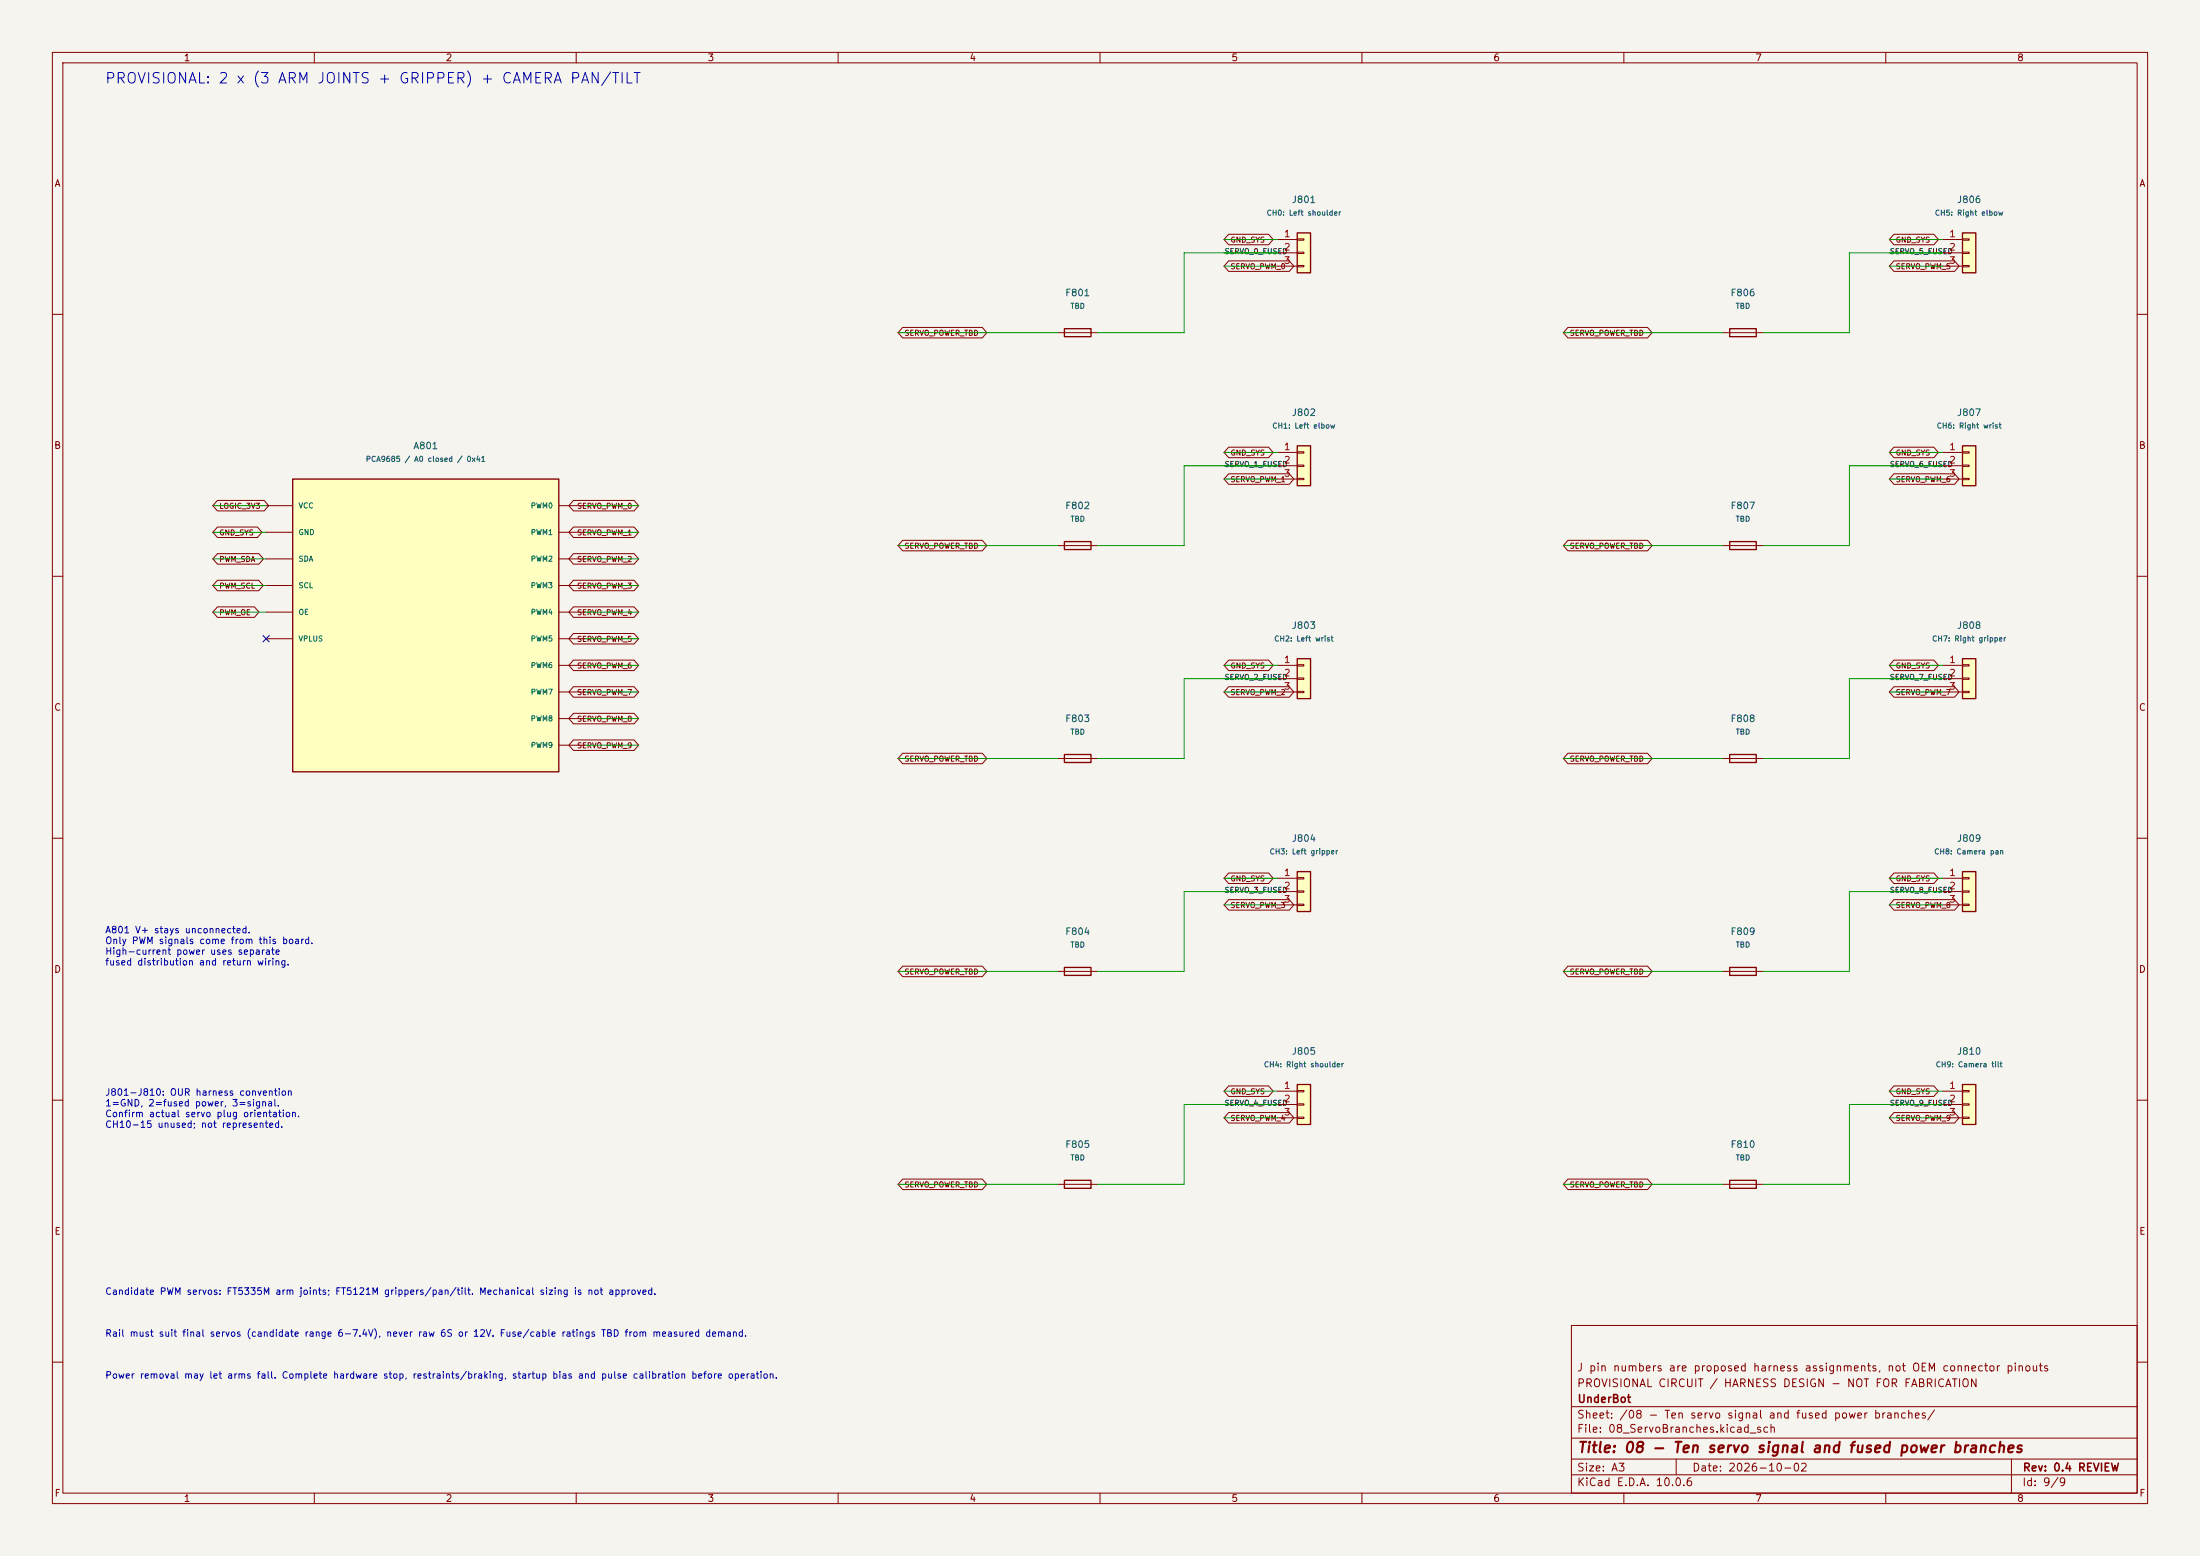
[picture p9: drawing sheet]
(kicad_sch (version 20250114) (generator "eeschema") (paper "A3")
    (title_block (title "08 - Ten servo signal and fused power branches") (date "2026-10-02") (rev "0.4 REVIEW") (company "UnderBot")
    (comment 1 "PROVISIONAL CIRCUIT / HARNESS DESIGN - NOT FOR FABRICATION")
    (comment 2 "J pin numbers are proposed harness assignments, not OEM connector pinouts"))
    (lib_symbols (symbol "UnderBot_Modules:Adafruit_PCA9685_used_ports" (pin_numbers hide) (pin_names (offset 1.016)) (in_bom yes) (on_board yes)
   (property "Reference" "A" (at 0 33.02 0) (effects (font (size 1.27 1.27))))
   (property "Value" "Adafruit_PCA9685_used_ports" (at 0 30.48 0) (effects (font (size 1 1))))
   (symbol "Adafruit_PCA9685_used_ports_0_1" (rectangle (start -25.4 27.94) (end 25.4 -27.94) (stroke (width 0.254) (type default)) (fill (type background))))
   (symbol "Adafruit_PCA9685_used_ports_1_1" (pin passive line (at -30.48 22.86 0) (length 5.08) (name "VCC" (effects (font (size 1 1)))) (number "VCC" (effects (font (size 1 1)))))(pin passive line (at -30.48 17.78 0) (length 5.08) (name "GND" (effects (font (size 1 1)))) (number "GND" (effects (font (size 1 1)))))(pin passive line (at -30.48 12.7 0) (length 5.08) (name "SDA" (effects (font (size 1 1)))) (number "SDA" (effects (font (size 1 1)))))(pin passive line (at -30.48 7.619999999999999 0) (length 5.08) (name "SCL" (effects (font (size 1 1)))) (number "SCL" (effects (font (size 1 1)))))(pin passive line (at -30.48 2.539999999999999 0) (length 5.08) (name "OE" (effects (font (size 1 1)))) (number "OE" (effects (font (size 1 1)))))(pin passive line (at -30.48 -2.539999999999999 0) (length 5.08) (name "VPLUS" (effects (font (size 1 1)))) (number "VPLUS" (effects (font (size 1 1)))))(pin passive line (at 30.48 22.86 180) (length 5.08) (name "PWM0" (effects (font (size 1 1)))) (number "PWM0" (effects (font (size 1 1)))))(pin passive line (at 30.48 17.78 180) (length 5.08) (name "PWM1" (effects (font (size 1 1)))) (number "PWM1" (effects (font (size 1 1)))))(pin passive line (at 30.48 12.7 180) (length 5.08) (name "PWM2" (effects (font (size 1 1)))) (number "PWM2" (effects (font (size 1 1)))))(pin passive line (at 30.48 7.619999999999999 180) (length 5.08) (name "PWM3" (effects (font (size 1 1)))) (number "PWM3" (effects (font (size 1 1)))))(pin passive line (at 30.48 2.539999999999999 180) (length 5.08) (name "PWM4" (effects (font (size 1 1)))) (number "PWM4" (effects (font (size 1 1)))))(pin passive line (at 30.48 -2.539999999999999 180) (length 5.08) (name "PWM5" (effects (font (size 1 1)))) (number "PWM5" (effects (font (size 1 1)))))(pin passive line (at 30.48 -7.620000000000001 180) (length 5.08) (name "PWM6" (effects (font (size 1 1)))) (number "PWM6" (effects (font (size 1 1)))))(pin passive line (at 30.48 -12.700000000000003 180) (length 5.08) (name "PWM7" (effects (font (size 1 1)))) (number "PWM7" (effects (font (size 1 1)))))(pin passive line (at 30.48 -17.78 180) (length 5.08) (name "PWM8" (effects (font (size 1 1)))) (number "PWM8" (effects (font (size 1 1)))))(pin passive line (at 30.48 -22.86 180) (length 5.08) (name "PWM9" (effects (font (size 1 1)))) (number "PWM9" (effects (font (size 1 1)))))))(symbol "Connector_Generic:Conn_01x03"
  (pin_names
   (offset 1.016) (hide yes))
  (exclude_from_sim no)
  (in_bom yes)
  (on_board yes)
  (in_pos_files yes)
  (duplicate_pin_numbers_are_jumpers no)
  (property "Reference" "J" (at 0 5.08 0) (show_name no) (do_not_autoplace no) (effects (font (size 1.27 1.27))))
  (property "Value" "Conn_01x03" (at 0 -5.08 0) (show_name no) (do_not_autoplace no) (effects (font (size 1.27 1.27))))
  (property "Footprint" "" (at 0 0 0) (show_name no) (do_not_autoplace no) (hide yes) (effects (font (size 1.27 1.27))))
  (property "Datasheet" "" (at 0 0 0) (show_name no) (do_not_autoplace no) (hide yes) (effects (font (size 1.27 1.27))))
  (property "Description" "Generic connector, single row, 01x03, script generated (kicad-library-utils/schlib/autogen/connector/)" (at 0 0 0) (show_name no) (do_not_autoplace no) (hide yes) (effects (font (size 1.27 1.27))))
  (symbol "Conn_01x03_1_1"
   (rectangle (start -1.27 3.81) (end 1.27 -3.81) (stroke (width 0.254) (type default)) (fill (type background)))
   (rectangle (start -1.27 2.667) (end 0 2.413) (stroke (width 0.1524) (type default)) (fill (type none)))
   (rectangle (start -1.27 0.127) (end 0 -0.127) (stroke (width 0.1524) (type default)) (fill (type none)))
   (rectangle (start -1.27 -2.413) (end 0 -2.667) (stroke (width 0.1524) (type default)) (fill (type none)))
   (pin passive line (at -5.08 2.54 0) (length 3.81) (name "Pin_1" (effects (font (size 1.27 1.27)))) (number "1" (effects (font (size 1.27 1.27)))))
   (pin passive line (at -5.08 0 0) (length 3.81) (name "Pin_2" (effects (font (size 1.27 1.27)))) (number "2" (effects (font (size 1.27 1.27)))))
   (pin passive line (at -5.08 -2.54 0) (length 3.81) (name "Pin_3" (effects (font (size 1.27 1.27)))) (number "3" (effects (font (size 1.27 1.27))))))
  (embedded_fonts no))(symbol "Device:Fuse"
  (pin_numbers (hide yes))
  (pin_names
   (offset 0))
  (exclude_from_sim no)
  (in_bom yes)
  (on_board yes)
  (in_pos_files yes)
  (duplicate_pin_numbers_are_jumpers no)
  (property "Reference" "F" (at 2.032 0 90) (show_name no) (do_not_autoplace no) (effects (font (size 1.27 1.27))))
  (property "Value" "Fuse" (at -1.905 0 90) (show_name no) (do_not_autoplace no) (effects (font (size 1.27 1.27))))
  (property "Footprint" "" (at -1.778 0 90) (show_name no) (do_not_autoplace no) (hide yes) (effects (font (size 1.27 1.27))))
  (property "Datasheet" "" (at 0 0 0) (show_name no) (do_not_autoplace no) (hide yes) (effects (font (size 1.27 1.27))))
  (property "Description" "Fuse" (at 0 0 0) (show_name no) (do_not_autoplace no) (hide yes) (effects (font (size 1.27 1.27))))
  (symbol "Fuse_0_1"
   (rectangle (start -0.762 -2.54) (end 0.762 2.54) (stroke (width 0.254) (type default)) (fill (type none)))
   (polyline (pts (xy 0 2.54) (xy 0 -2.54)) (stroke (width 0) (type default)) (fill (type none))))
  (symbol "Fuse_1_1"
   (pin passive line (at 0 3.81 270) (length 1.27) (name "" (effects (font (size 1.27 1.27)))) (number "1" (effects (font (size 1.27 1.27)))))
   (pin passive line (at 0 -3.81 90) (length 1.27) (name "" (effects (font (size 1.27 1.27)))) (number "2" (effects (font (size 1.27 1.27))))))
  (embedded_fonts no))) (text "PROVISIONAL: 2 x (3 ARM JOINTS + GRIPPER) + CAMERA PAN/TILT" (at 20 14 0) (effects (font (size 2 2)) (justify left top)))(symbol (lib_id "UnderBot_Modules:Adafruit_PCA9685_used_ports") (at 81.28 119.38 0) (unit 1) (in_bom yes) (on_board yes) (dnp no) (property "Reference" "A801" (at 81.28 85.08999999999999 0) (effects (font (size 1.27 1.27)) )) (property "Value" "PCA9685 / A0 closed / 0x41" (at 81.28 87.63 0) (effects (font (size 1.0 1.0)) )) (property "Footprint" "" (at 81.28 119.38 0) (effects (font (size 1.27 1.27)) hide))(property "Assembly" "OFF-BOARD" (at 81.28 119.38 0) (effects (font (size 1 1)) hide)))(wire (pts (xy 50.8 96.52) (xy 40.64 96.52)) (stroke (width 0) (type default)))(global_label "LOGIC_3V3" (shape bidirectional) (at 40.64 96.52 0) (effects (font (size 1 1)) (justify left)))(wire (pts (xy 50.8 101.6) (xy 40.64 101.6)) (stroke (width 0) (type default)))(global_label "GND_SYS" (shape bidirectional) (at 40.64 101.6 0) (effects (font (size 1 1)) (justify left)))(wire (pts (xy 50.8 106.68) (xy 40.64 106.68)) (stroke (width 0) (type default)))(global_label "PWM_SDA" (shape bidirectional) (at 40.64 106.68 0) (effects (font (size 1 1)) (justify left)))(wire (pts (xy 50.8 111.76) (xy 40.64 111.76)) (stroke (width 0) (type default)))(global_label "PWM_SCL" (shape bidirectional) (at 40.64 111.76 0) (effects (font (size 1 1)) (justify left)))(wire (pts (xy 50.8 116.84) (xy 40.64 116.84)) (stroke (width 0) (type default)))(global_label "PWM_OE" (shape bidirectional) (at 40.64 116.84 0) (effects (font (size 1 1)) (justify left)))(no_connect (at 50.8 121.92))(wire (pts (xy 111.76 96.52) (xy 121.92 96.52)) (stroke (width 0) (type default)))(global_label "SERVO_PWM_0" (shape bidirectional) (at 121.92 96.52 180) (effects (font (size 1 1)) (justify right)))(symbol (lib_id "Connector_Generic:Conn_01x03") (at 248.92 48.26 0) (unit 1) (in_bom yes) (on_board yes) (dnp no) (property "Reference" "J801" (at 248.92 38.1 0) (effects (font (size 1.27 1.27)) )) (property "Value" "CH0: Left shoulder" (at 248.92 40.64 0) (effects (font (size 1.0 1.0)) )) (property "Footprint" "" (at 248.92 48.26 0) (effects (font (size 1.27 1.27)) hide))(property "Assembly" "PCB/harness TBD" (at 248.92 48.26 0) (effects (font (size 1 1)) hide)))(wire (pts (xy 243.84 45.72) (xy 233.68 45.72)) (stroke (width 0) (type default)))(global_label "GND_SYS" (shape bidirectional) (at 233.68 45.72 0) (effects (font (size 1 1)) (justify left)))(wire (pts (xy 243.84 48.26) (xy 233.68 48.26)) (stroke (width 0) (type default)))(label "SERVO_0_FUSED"  (at 233.68 48.26 0) (effects (font (size 1 1)) (justify left)))(wire (pts (xy 243.84 50.8) (xy 233.68 50.8)) (stroke (width 0) (type default)))(global_label "SERVO_PWM_0" (shape bidirectional) (at 233.68 50.8 0) (effects (font (size 1 1)) (justify left)))(symbol (lib_id "Device:Fuse") (at 205.73999999999998 63.5 90) (unit 1) (in_bom yes) (on_board yes) (dnp no) (property "Reference" "F801" (at 205.73999999999998 55.88 90) (effects (font (size 1.27 1.27)) )) (property "Value" "TBD" (at 205.73999999999998 58.42 90) (effects (font (size 1.0 1.0)) )) (property "Footprint" "" (at 205.73999999999998 63.5 0) (effects (font (size 1.27 1.27)) hide))(property "Assembly" "OFF-BOARD" (at 205.73999999999998 63.5 0) (effects (font (size 1 1)) hide)))(wire (pts (xy 201.93 63.5) (xy 171.45 63.5)) (stroke (width 0) (type default)))(global_label "SERVO_POWER_TBD" (shape bidirectional) (at 171.45 63.5 0) (effects (font (size 1 1)) (justify left)))(wire (pts (xy 209.55 63.5) (xy 226.06 63.5)) (stroke (width 0) (type default)))(wire (pts (xy 226.06 63.5) (xy 226.06 48.26)) (stroke (width 0) (type default)))(wire (pts (xy 226.06 48.26) (xy 243.84 48.26)) (stroke (width 0) (type default)))(wire (pts (xy 111.76 101.6) (xy 121.92 101.6)) (stroke (width 0) (type default)))(global_label "SERVO_PWM_1" (shape bidirectional) (at 121.92 101.6 180) (effects (font (size 1 1)) (justify right)))(symbol (lib_id "Connector_Generic:Conn_01x03") (at 248.92 88.9 0) (unit 1) (in_bom yes) (on_board yes) (dnp no) (property "Reference" "J802" (at 248.92 78.74 0) (effects (font (size 1.27 1.27)) )) (property "Value" "CH1: Left elbow" (at 248.92 81.28 0) (effects (font (size 1.0 1.0)) )) (property "Footprint" "" (at 248.92 88.9 0) (effects (font (size 1.27 1.27)) hide))(property "Assembly" "PCB/harness TBD" (at 248.92 88.9 0) (effects (font (size 1 1)) hide)))(wire (pts (xy 243.84 86.36) (xy 233.68 86.36)) (stroke (width 0) (type default)))(global_label "GND_SYS" (shape bidirectional) (at 233.68 86.36 0) (effects (font (size 1 1)) (justify left)))(wire (pts (xy 243.84 88.9) (xy 233.68 88.9)) (stroke (width 0) (type default)))(label "SERVO_1_FUSED"  (at 233.68 88.9 0) (effects (font (size 1 1)) (justify left)))(wire (pts (xy 243.84 91.44) (xy 233.68 91.44)) (stroke (width 0) (type default)))(global_label "SERVO_PWM_1" (shape bidirectional) (at 233.68 91.44 0) (effects (font (size 1 1)) (justify left)))(symbol (lib_id "Device:Fuse") (at 205.73999999999998 104.14 90) (unit 1) (in_bom yes) (on_board yes) (dnp no) (property "Reference" "F802" (at 205.73999999999998 96.52 90) (effects (font (size 1.27 1.27)) )) (property "Value" "TBD" (at 205.73999999999998 99.06 90) (effects (font (size 1.0 1.0)) )) (property "Footprint" "" (at 205.73999999999998 104.14 0) (effects (font (size 1.27 1.27)) hide))(property "Assembly" "OFF-BOARD" (at 205.73999999999998 104.14 0) (effects (font (size 1 1)) hide)))(wire (pts (xy 201.93 104.14) (xy 171.45 104.14)) (stroke (width 0) (type default)))(global_label "SERVO_POWER_TBD" (shape bidirectional) (at 171.45 104.14 0) (effects (font (size 1 1)) (justify left)))(wire (pts (xy 209.55 104.14) (xy 226.06 104.14)) (stroke (width 0) (type default)))(wire (pts (xy 226.06 104.14) (xy 226.06 88.9)) (stroke (width 0) (type default)))(wire (pts (xy 226.06 88.9) (xy 243.84 88.9)) (stroke (width 0) (type default)))(wire (pts (xy 111.76 106.68) (xy 121.92 106.68)) (stroke (width 0) (type default)))(global_label "SERVO_PWM_2" (shape bidirectional) (at 121.92 106.68 180) (effects (font (size 1 1)) (justify right)))(symbol (lib_id "Connector_Generic:Conn_01x03") (at 248.92 129.54 0) (unit 1) (in_bom yes) (on_board yes) (dnp no) (property "Reference" "J803" (at 248.92 119.38 0) (effects (font (size 1.27 1.27)) )) (property "Value" "CH2: Left wrist" (at 248.92 121.92 0) (effects (font (size 1.0 1.0)) )) (property "Footprint" "" (at 248.92 129.54 0) (effects (font (size 1.27 1.27)) hide))(property "Assembly" "PCB/harness TBD" (at 248.92 129.54 0) (effects (font (size 1 1)) hide)))(wire (pts (xy 243.84 127.0) (xy 233.68 127.0)) (stroke (width 0) (type default)))(global_label "GND_SYS" (shape bidirectional) (at 233.68 127.0 0) (effects (font (size 1 1)) (justify left)))(wire (pts (xy 243.84 129.54) (xy 233.68 129.54)) (stroke (width 0) (type default)))(label "SERVO_2_FUSED"  (at 233.68 129.54 0) (effects (font (size 1 1)) (justify left)))(wire (pts (xy 243.84 132.08) (xy 233.68 132.08)) (stroke (width 0) (type default)))(global_label "SERVO_PWM_2" (shape bidirectional) (at 233.68 132.08 0) (effects (font (size 1 1)) (justify left)))(symbol (lib_id "Device:Fuse") (at 205.73999999999998 144.78 90) (unit 1) (in_bom yes) (on_board yes) (dnp no) (property "Reference" "F803" (at 205.73999999999998 137.16 90) (effects (font (size 1.27 1.27)) )) (property "Value" "TBD" (at 205.73999999999998 139.7 90) (effects (font (size 1.0 1.0)) )) (property "Footprint" "" (at 205.73999999999998 144.78 0) (effects (font (size 1.27 1.27)) hide))(property "Assembly" "OFF-BOARD" (at 205.73999999999998 144.78 0) (effects (font (size 1 1)) hide)))(wire (pts (xy 201.93 144.78) (xy 171.45 144.78)) (stroke (width 0) (type default)))(global_label "SERVO_POWER_TBD" (shape bidirectional) (at 171.45 144.78 0) (effects (font (size 1 1)) (justify left)))(wire (pts (xy 209.55 144.78) (xy 226.06 144.78)) (stroke (width 0) (type default)))(wire (pts (xy 226.06 144.78) (xy 226.06 129.54)) (stroke (width 0) (type default)))(wire (pts (xy 226.06 129.54) (xy 243.84 129.54)) (stroke (width 0) (type default)))(wire (pts (xy 111.76 111.76) (xy 121.92 111.76)) (stroke (width 0) (type default)))(global_label "SERVO_PWM_3" (shape bidirectional) (at 121.92 111.76 180) (effects (font (size 1 1)) (justify right)))(symbol (lib_id "Connector_Generic:Conn_01x03") (at 248.92 170.18 0) (unit 1) (in_bom yes) (on_board yes) (dnp no) (property "Reference" "J804" (at 248.92 160.01999999999998 0) (effects (font (size 1.27 1.27)) )) (property "Value" "CH3: Left gripper" (at 248.92 162.55999999999997 0) (effects (font (size 1.0 1.0)) )) (property "Footprint" "" (at 248.92 170.18 0) (effects (font (size 1.27 1.27)) hide))(property "Assembly" "PCB/harness TBD" (at 248.92 170.18 0) (effects (font (size 1 1)) hide)))(wire (pts (xy 243.84 167.64) (xy 233.68 167.64)) (stroke (width 0) (type default)))(global_label "GND_SYS" (shape bidirectional) (at 233.68 167.64 0) (effects (font (size 1 1)) (justify left)))(wire (pts (xy 243.84 170.18) (xy 233.68 170.18)) (stroke (width 0) (type default)))(label "SERVO_3_FUSED"  (at 233.68 170.18 0) (effects (font (size 1 1)) (justify left)))(wire (pts (xy 243.84 172.72) (xy 233.68 172.72)) (stroke (width 0) (type default)))(global_label "SERVO_PWM_3" (shape bidirectional) (at 233.68 172.72 0) (effects (font (size 1 1)) (justify left)))(symbol (lib_id "Device:Fuse") (at 205.73999999999998 185.42000000000002 90) (unit 1) (in_bom yes) (on_board yes) (dnp no) (property "Reference" "F804" (at 205.73999999999998 177.79999999999998 90) (effects (font (size 1.27 1.27)) )) (property "Value" "TBD" (at 205.73999999999998 180.33999999999997 90) (effects (font (size 1.0 1.0)) )) (property "Footprint" "" (at 205.73999999999998 185.42000000000002 0) (effects (font (size 1.27 1.27)) hide))(property "Assembly" "OFF-BOARD" (at 205.73999999999998 185.42000000000002 0) (effects (font (size 1 1)) hide)))(wire (pts (xy 201.93 185.42) (xy 171.45 185.42)) (stroke (width 0) (type default)))(global_label "SERVO_POWER_TBD" (shape bidirectional) (at 171.45 185.42 0) (effects (font (size 1 1)) (justify left)))(wire (pts (xy 209.55 185.42) (xy 226.06 185.42)) (stroke (width 0) (type default)))(wire (pts (xy 226.06 185.42) (xy 226.06 170.18)) (stroke (width 0) (type default)))(wire (pts (xy 226.06 170.18) (xy 243.84 170.18)) (stroke (width 0) (type default)))(wire (pts (xy 111.76 116.84) (xy 121.92 116.84)) (stroke (width 0) (type default)))(global_label "SERVO_PWM_4" (shape bidirectional) (at 121.92 116.84 180) (effects (font (size 1 1)) (justify right)))(symbol (lib_id "Connector_Generic:Conn_01x03") (at 248.92 210.82 0) (unit 1) (in_bom yes) (on_board yes) (dnp no) (property "Reference" "J805" (at 248.92 200.66 0) (effects (font (size 1.27 1.27)) )) (property "Value" "CH4: Right shoulder" (at 248.92 203.2 0) (effects (font (size 1.0 1.0)) )) (property "Footprint" "" (at 248.92 210.82 0) (effects (font (size 1.27 1.27)) hide))(property "Assembly" "PCB/harness TBD" (at 248.92 210.82 0) (effects (font (size 1 1)) hide)))(wire (pts (xy 243.84 208.28) (xy 233.68 208.28)) (stroke (width 0) (type default)))(global_label "GND_SYS" (shape bidirectional) (at 233.68 208.28 0) (effects (font (size 1 1)) (justify left)))(wire (pts (xy 243.84 210.82) (xy 233.68 210.82)) (stroke (width 0) (type default)))(label "SERVO_4_FUSED"  (at 233.68 210.82 0) (effects (font (size 1 1)) (justify left)))(wire (pts (xy 243.84 213.36) (xy 233.68 213.36)) (stroke (width 0) (type default)))(global_label "SERVO_PWM_4" (shape bidirectional) (at 233.68 213.36 0) (effects (font (size 1 1)) (justify left)))(symbol (lib_id "Device:Fuse") (at 205.73999999999998 226.06 90) (unit 1) (in_bom yes) (on_board yes) (dnp no) (property "Reference" "F805" (at 205.73999999999998 218.44 90) (effects (font (size 1.27 1.27)) )) (property "Value" "TBD" (at 205.73999999999998 220.98 90) (effects (font (size 1.0 1.0)) )) (property "Footprint" "" (at 205.73999999999998 226.06 0) (effects (font (size 1.27 1.27)) hide))(property "Assembly" "OFF-BOARD" (at 205.73999999999998 226.06 0) (effects (font (size 1 1)) hide)))(wire (pts (xy 201.93 226.06) (xy 171.45 226.06)) (stroke (width 0) (type default)))(global_label "SERVO_POWER_TBD" (shape bidirectional) (at 171.45 226.06 0) (effects (font (size 1 1)) (justify left)))(wire (pts (xy 209.55 226.06) (xy 226.06 226.06)) (stroke (width 0) (type default)))(wire (pts (xy 226.06 226.06) (xy 226.06 210.82)) (stroke (width 0) (type default)))(wire (pts (xy 226.06 210.82) (xy 243.84 210.82)) (stroke (width 0) (type default)))(wire (pts (xy 111.76 121.92) (xy 121.92 121.92)) (stroke (width 0) (type default)))(global_label "SERVO_PWM_5" (shape bidirectional) (at 121.92 121.92 180) (effects (font (size 1 1)) (justify right)))(symbol (lib_id "Connector_Generic:Conn_01x03") (at 375.91999999999996 48.26 0) (unit 1) (in_bom yes) (on_board yes) (dnp no) (property "Reference" "J806" (at 375.91999999999996 38.1 0) (effects (font (size 1.27 1.27)) )) (property "Value" "CH5: Right elbow" (at 375.91999999999996 40.64 0) (effects (font (size 1.0 1.0)) )) (property "Footprint" "" (at 375.91999999999996 48.26 0) (effects (font (size 1.27 1.27)) hide))(property "Assembly" "PCB/harness TBD" (at 375.91999999999996 48.26 0) (effects (font (size 1 1)) hide)))(wire (pts (xy 370.84 45.72) (xy 360.68 45.72)) (stroke (width 0) (type default)))(global_label "GND_SYS" (shape bidirectional) (at 360.68 45.72 0) (effects (font (size 1 1)) (justify left)))(wire (pts (xy 370.84 48.26) (xy 360.68 48.26)) (stroke (width 0) (type default)))(label "SERVO_5_FUSED"  (at 360.68 48.26 0) (effects (font (size 1 1)) (justify left)))(wire (pts (xy 370.84 50.8) (xy 360.68 50.8)) (stroke (width 0) (type default)))(global_label "SERVO_PWM_5" (shape bidirectional) (at 360.68 50.8 0) (effects (font (size 1 1)) (justify left)))(symbol (lib_id "Device:Fuse") (at 332.73999999999995 63.5 90) (unit 1) (in_bom yes) (on_board yes) (dnp no) (property "Reference" "F806" (at 332.73999999999995 55.88 90) (effects (font (size 1.27 1.27)) )) (property "Value" "TBD" (at 332.73999999999995 58.42 90) (effects (font (size 1.0 1.0)) )) (property "Footprint" "" (at 332.73999999999995 63.5 0) (effects (font (size 1.27 1.27)) hide))(property "Assembly" "OFF-BOARD" (at 332.73999999999995 63.5 0) (effects (font (size 1 1)) hide)))(wire (pts (xy 328.93 63.5) (xy 298.45 63.5)) (stroke (width 0) (type default)))(global_label "SERVO_POWER_TBD" (shape bidirectional) (at 298.45 63.5 0) (effects (font (size 1 1)) (justify left)))(wire (pts (xy 336.55 63.5) (xy 353.05999999999995 63.5)) (stroke (width 0) (type default)))(wire (pts (xy 353.05999999999995 63.5) (xy 353.05999999999995 48.26)) (stroke (width 0) (type default)))(wire (pts (xy 353.05999999999995 48.26) (xy 370.84 48.26)) (stroke (width 0) (type default)))(wire (pts (xy 111.76 127.0) (xy 121.92 127.0)) (stroke (width 0) (type default)))(global_label "SERVO_PWM_6" (shape bidirectional) (at 121.92 127.0 180) (effects (font (size 1 1)) (justify right)))(symbol (lib_id "Connector_Generic:Conn_01x03") (at 375.91999999999996 88.9 0) (unit 1) (in_bom yes) (on_board yes) (dnp no) (property "Reference" "J807" (at 375.91999999999996 78.74 0) (effects (font (size 1.27 1.27)) )) (property "Value" "CH6: Right wrist" (at 375.91999999999996 81.28 0) (effects (font (size 1.0 1.0)) )) (property "Footprint" "" (at 375.91999999999996 88.9 0) (effects (font (size 1.27 1.27)) hide))(property "Assembly" "PCB/harness TBD" (at 375.91999999999996 88.9 0) (effects (font (size 1 1)) hide)))(wire (pts (xy 370.84 86.36) (xy 360.68 86.36)) (stroke (width 0) (type default)))(global_label "GND_SYS" (shape bidirectional) (at 360.68 86.36 0) (effects (font (size 1 1)) (justify left)))(wire (pts (xy 370.84 88.9) (xy 360.68 88.9)) (stroke (width 0) (type default)))(label "SERVO_6_FUSED"  (at 360.68 88.9 0) (effects (font (size 1 1)) (justify left)))(wire (pts (xy 370.84 91.44) (xy 360.68 91.44)) (stroke (width 0) (type default)))(global_label "SERVO_PWM_6" (shape bidirectional) (at 360.68 91.44 0) (effects (font (size 1 1)) (justify left)))(symbol (lib_id "Device:Fuse") (at 332.73999999999995 104.14 90) (unit 1) (in_bom yes) (on_board yes) (dnp no) (property "Reference" "F807" (at 332.73999999999995 96.52 90) (effects (font (size 1.27 1.27)) )) (property "Value" "TBD" (at 332.73999999999995 99.06 90) (effects (font (size 1.0 1.0)) )) (property "Footprint" "" (at 332.73999999999995 104.14 0) (effects (font (size 1.27 1.27)) hide))(property "Assembly" "OFF-BOARD" (at 332.73999999999995 104.14 0) (effects (font (size 1 1)) hide)))(wire (pts (xy 328.93 104.14) (xy 298.45 104.14)) (stroke (width 0) (type default)))(global_label "SERVO_POWER_TBD" (shape bidirectional) (at 298.45 104.14 0) (effects (font (size 1 1)) (justify left)))(wire (pts (xy 336.55 104.14) (xy 353.05999999999995 104.14)) (stroke (width 0) (type default)))(wire (pts (xy 353.05999999999995 104.14) (xy 353.05999999999995 88.9)) (stroke (width 0) (type default)))(wire (pts (xy 353.05999999999995 88.9) (xy 370.84 88.9)) (stroke (width 0) (type default)))(wire (pts (xy 111.76 132.08) (xy 121.92 132.08)) (stroke (width 0) (type default)))(global_label "SERVO_PWM_7" (shape bidirectional) (at 121.92 132.08 180) (effects (font (size 1 1)) (justify right)))(symbol (lib_id "Connector_Generic:Conn_01x03") (at 375.91999999999996 129.54 0) (unit 1) (in_bom yes) (on_board yes) (dnp no) (property "Reference" "J808" (at 375.91999999999996 119.38 0) (effects (font (size 1.27 1.27)) )) (property "Value" "CH7: Right gripper" (at 375.91999999999996 121.92 0) (effects (font (size 1.0 1.0)) )) (property "Footprint" "" (at 375.91999999999996 129.54 0) (effects (font (size 1.27 1.27)) hide))(property "Assembly" "PCB/harness TBD" (at 375.91999999999996 129.54 0) (effects (font (size 1 1)) hide)))(wire (pts (xy 370.84 127.0) (xy 360.68 127.0)) (stroke (width 0) (type default)))(global_label "GND_SYS" (shape bidirectional) (at 360.68 127.0 0) (effects (font (size 1 1)) (justify left)))(wire (pts (xy 370.84 129.54) (xy 360.68 129.54)) (stroke (width 0) (type default)))(label "SERVO_7_FUSED"  (at 360.68 129.54 0) (effects (font (size 1 1)) (justify left)))(wire (pts (xy 370.84 132.08) (xy 360.68 132.08)) (stroke (width 0) (type default)))(global_label "SERVO_PWM_7" (shape bidirectional) (at 360.68 132.08 0) (effects (font (size 1 1)) (justify left)))(symbol (lib_id "Device:Fuse") (at 332.73999999999995 144.78 90) (unit 1) (in_bom yes) (on_board yes) (dnp no) (property "Reference" "F808" (at 332.73999999999995 137.16 90) (effects (font (size 1.27 1.27)) )) (property "Value" "TBD" (at 332.73999999999995 139.7 90) (effects (font (size 1.0 1.0)) )) (property "Footprint" "" (at 332.73999999999995 144.78 0) (effects (font (size 1.27 1.27)) hide))(property "Assembly" "OFF-BOARD" (at 332.73999999999995 144.78 0) (effects (font (size 1 1)) hide)))(wire (pts (xy 328.93 144.78) (xy 298.45 144.78)) (stroke (width 0) (type default)))(global_label "SERVO_POWER_TBD" (shape bidirectional) (at 298.45 144.78 0) (effects (font (size 1 1)) (justify left)))(wire (pts (xy 336.55 144.78) (xy 353.05999999999995 144.78)) (stroke (width 0) (type default)))(wire (pts (xy 353.05999999999995 144.78) (xy 353.05999999999995 129.54)) (stroke (width 0) (type default)))(wire (pts (xy 353.05999999999995 129.54) (xy 370.84 129.54)) (stroke (width 0) (type default)))(wire (pts (xy 111.76 137.16) (xy 121.92 137.16)) (stroke (width 0) (type default)))(global_label "SERVO_PWM_8" (shape bidirectional) (at 121.92 137.16 180) (effects (font (size 1 1)) (justify right)))(symbol (lib_id "Connector_Generic:Conn_01x03") (at 375.91999999999996 170.18 0) (unit 1) (in_bom yes) (on_board yes) (dnp no) (property "Reference" "J809" (at 375.91999999999996 160.01999999999998 0) (effects (font (size 1.27 1.27)) )) (property "Value" "CH8: Camera pan" (at 375.91999999999996 162.55999999999997 0) (effects (font (size 1.0 1.0)) )) (property "Footprint" "" (at 375.91999999999996 170.18 0) (effects (font (size 1.27 1.27)) hide))(property "Assembly" "PCB/harness TBD" (at 375.91999999999996 170.18 0) (effects (font (size 1 1)) hide)))(wire (pts (xy 370.84 167.64) (xy 360.68 167.64)) (stroke (width 0) (type default)))(global_label "GND_SYS" (shape bidirectional) (at 360.68 167.64 0) (effects (font (size 1 1)) (justify left)))(wire (pts (xy 370.84 170.18) (xy 360.68 170.18)) (stroke (width 0) (type default)))(label "SERVO_8_FUSED"  (at 360.68 170.18 0) (effects (font (size 1 1)) (justify left)))(wire (pts (xy 370.84 172.72) (xy 360.68 172.72)) (stroke (width 0) (type default)))(global_label "SERVO_PWM_8" (shape bidirectional) (at 360.68 172.72 0) (effects (font (size 1 1)) (justify left)))(symbol (lib_id "Device:Fuse") (at 332.73999999999995 185.42000000000002 90) (unit 1) (in_bom yes) (on_board yes) (dnp no) (property "Reference" "F809" (at 332.73999999999995 177.79999999999998 90) (effects (font (size 1.27 1.27)) )) (property "Value" "TBD" (at 332.73999999999995 180.33999999999997 90) (effects (font (size 1.0 1.0)) )) (property "Footprint" "" (at 332.73999999999995 185.42000000000002 0) (effects (font (size 1.27 1.27)) hide))(property "Assembly" "OFF-BOARD" (at 332.73999999999995 185.42000000000002 0) (effects (font (size 1 1)) hide)))(wire (pts (xy 328.93 185.42) (xy 298.45 185.42)) (stroke (width 0) (type default)))(global_label "SERVO_POWER_TBD" (shape bidirectional) (at 298.45 185.42 0) (effects (font (size 1 1)) (justify left)))(wire (pts (xy 336.55 185.42) (xy 353.05999999999995 185.42)) (stroke (width 0) (type default)))(wire (pts (xy 353.05999999999995 185.42) (xy 353.05999999999995 170.18)) (stroke (width 0) (type default)))(wire (pts (xy 353.05999999999995 170.18) (xy 370.84 170.18)) (stroke (width 0) (type default)))(wire (pts (xy 111.76 142.24) (xy 121.92 142.24)) (stroke (width 0) (type default)))(global_label "SERVO_PWM_9" (shape bidirectional) (at 121.92 142.24 180) (effects (font (size 1 1)) (justify right)))(symbol (lib_id "Connector_Generic:Conn_01x03") (at 375.91999999999996 210.82 0) (unit 1) (in_bom yes) (on_board yes) (dnp no) (property "Reference" "J810" (at 375.91999999999996 200.66 0) (effects (font (size 1.27 1.27)) )) (property "Value" "CH9: Camera tilt" (at 375.91999999999996 203.2 0) (effects (font (size 1.0 1.0)) )) (property "Footprint" "" (at 375.91999999999996 210.82 0) (effects (font (size 1.27 1.27)) hide))(property "Assembly" "PCB/harness TBD" (at 375.91999999999996 210.82 0) (effects (font (size 1 1)) hide)))(wire (pts (xy 370.84 208.28) (xy 360.68 208.28)) (stroke (width 0) (type default)))(global_label "GND_SYS" (shape bidirectional) (at 360.68 208.28 0) (effects (font (size 1 1)) (justify left)))(wire (pts (xy 370.84 210.82) (xy 360.68 210.82)) (stroke (width 0) (type default)))(label "SERVO_9_FUSED"  (at 360.68 210.82 0) (effects (font (size 1 1)) (justify left)))(wire (pts (xy 370.84 213.36) (xy 360.68 213.36)) (stroke (width 0) (type default)))(global_label "SERVO_PWM_9" (shape bidirectional) (at 360.68 213.36 0) (effects (font (size 1 1)) (justify left)))(symbol (lib_id "Device:Fuse") (at 332.73999999999995 226.06 90) (unit 1) (in_bom yes) (on_board yes) (dnp no) (property "Reference" "F810" (at 332.73999999999995 218.44 90) (effects (font (size 1.27 1.27)) )) (property "Value" "TBD" (at 332.73999999999995 220.98 90) (effects (font (size 1.0 1.0)) )) (property "Footprint" "" (at 332.73999999999995 226.06 0) (effects (font (size 1.27 1.27)) hide))(property "Assembly" "OFF-BOARD" (at 332.73999999999995 226.06 0) (effects (font (size 1 1)) hide)))(wire (pts (xy 328.93 226.06) (xy 298.45 226.06)) (stroke (width 0) (type default)))(global_label "SERVO_POWER_TBD" (shape bidirectional) (at 298.45 226.06 0) (effects (font (size 1 1)) (justify left)))(wire (pts (xy 336.55 226.06) (xy 353.05999999999995 226.06)) (stroke (width 0) (type default)))(wire (pts (xy 353.05999999999995 226.06) (xy 353.05999999999995 210.82)) (stroke (width 0) (type default)))(wire (pts (xy 353.05999999999995 210.82) (xy 370.84 210.82)) (stroke (width 0) (type default)))(text "A801 V+ stays unconnected.\nOnly PWM signals come from this board.\nHigh-current power uses separate\nfused distribution and return wiring." (at 20 177 0) (effects (font (size 1.27 1.27)) (justify left top)))(text "J801-J810: OUR harness convention\n1=GND, 2=fused power, 3=signal.\nConfirm actual servo plug orientation.\nCH10-15 unused; not represented." (at 20 208 0) (effects (font (size 1.27 1.27)) (justify left top)))(text "Candidate PWM servos: FT5335M arm joints; FT5121M grippers/pan/tilt. Mechanical sizing is not approved." (at 20 246 0) (effects (font (size 1.27 1.27)) (justify left top)))(text "Rail must suit final servos (candidate range 6-7.4V), never raw 6S or 12V. Fuse/cable ratings TBD from measured demand." (at 20 254 0) (effects (font (size 1.27 1.27)) (justify left top)))(text "Power removal may let arms fall. Complete hardware stop, restraints/braking, startup bias and pulse calibration before operation." (at 20 262 0) (effects (font (size 1.27 1.27)) (justify left top))) (embedded_fonts no))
